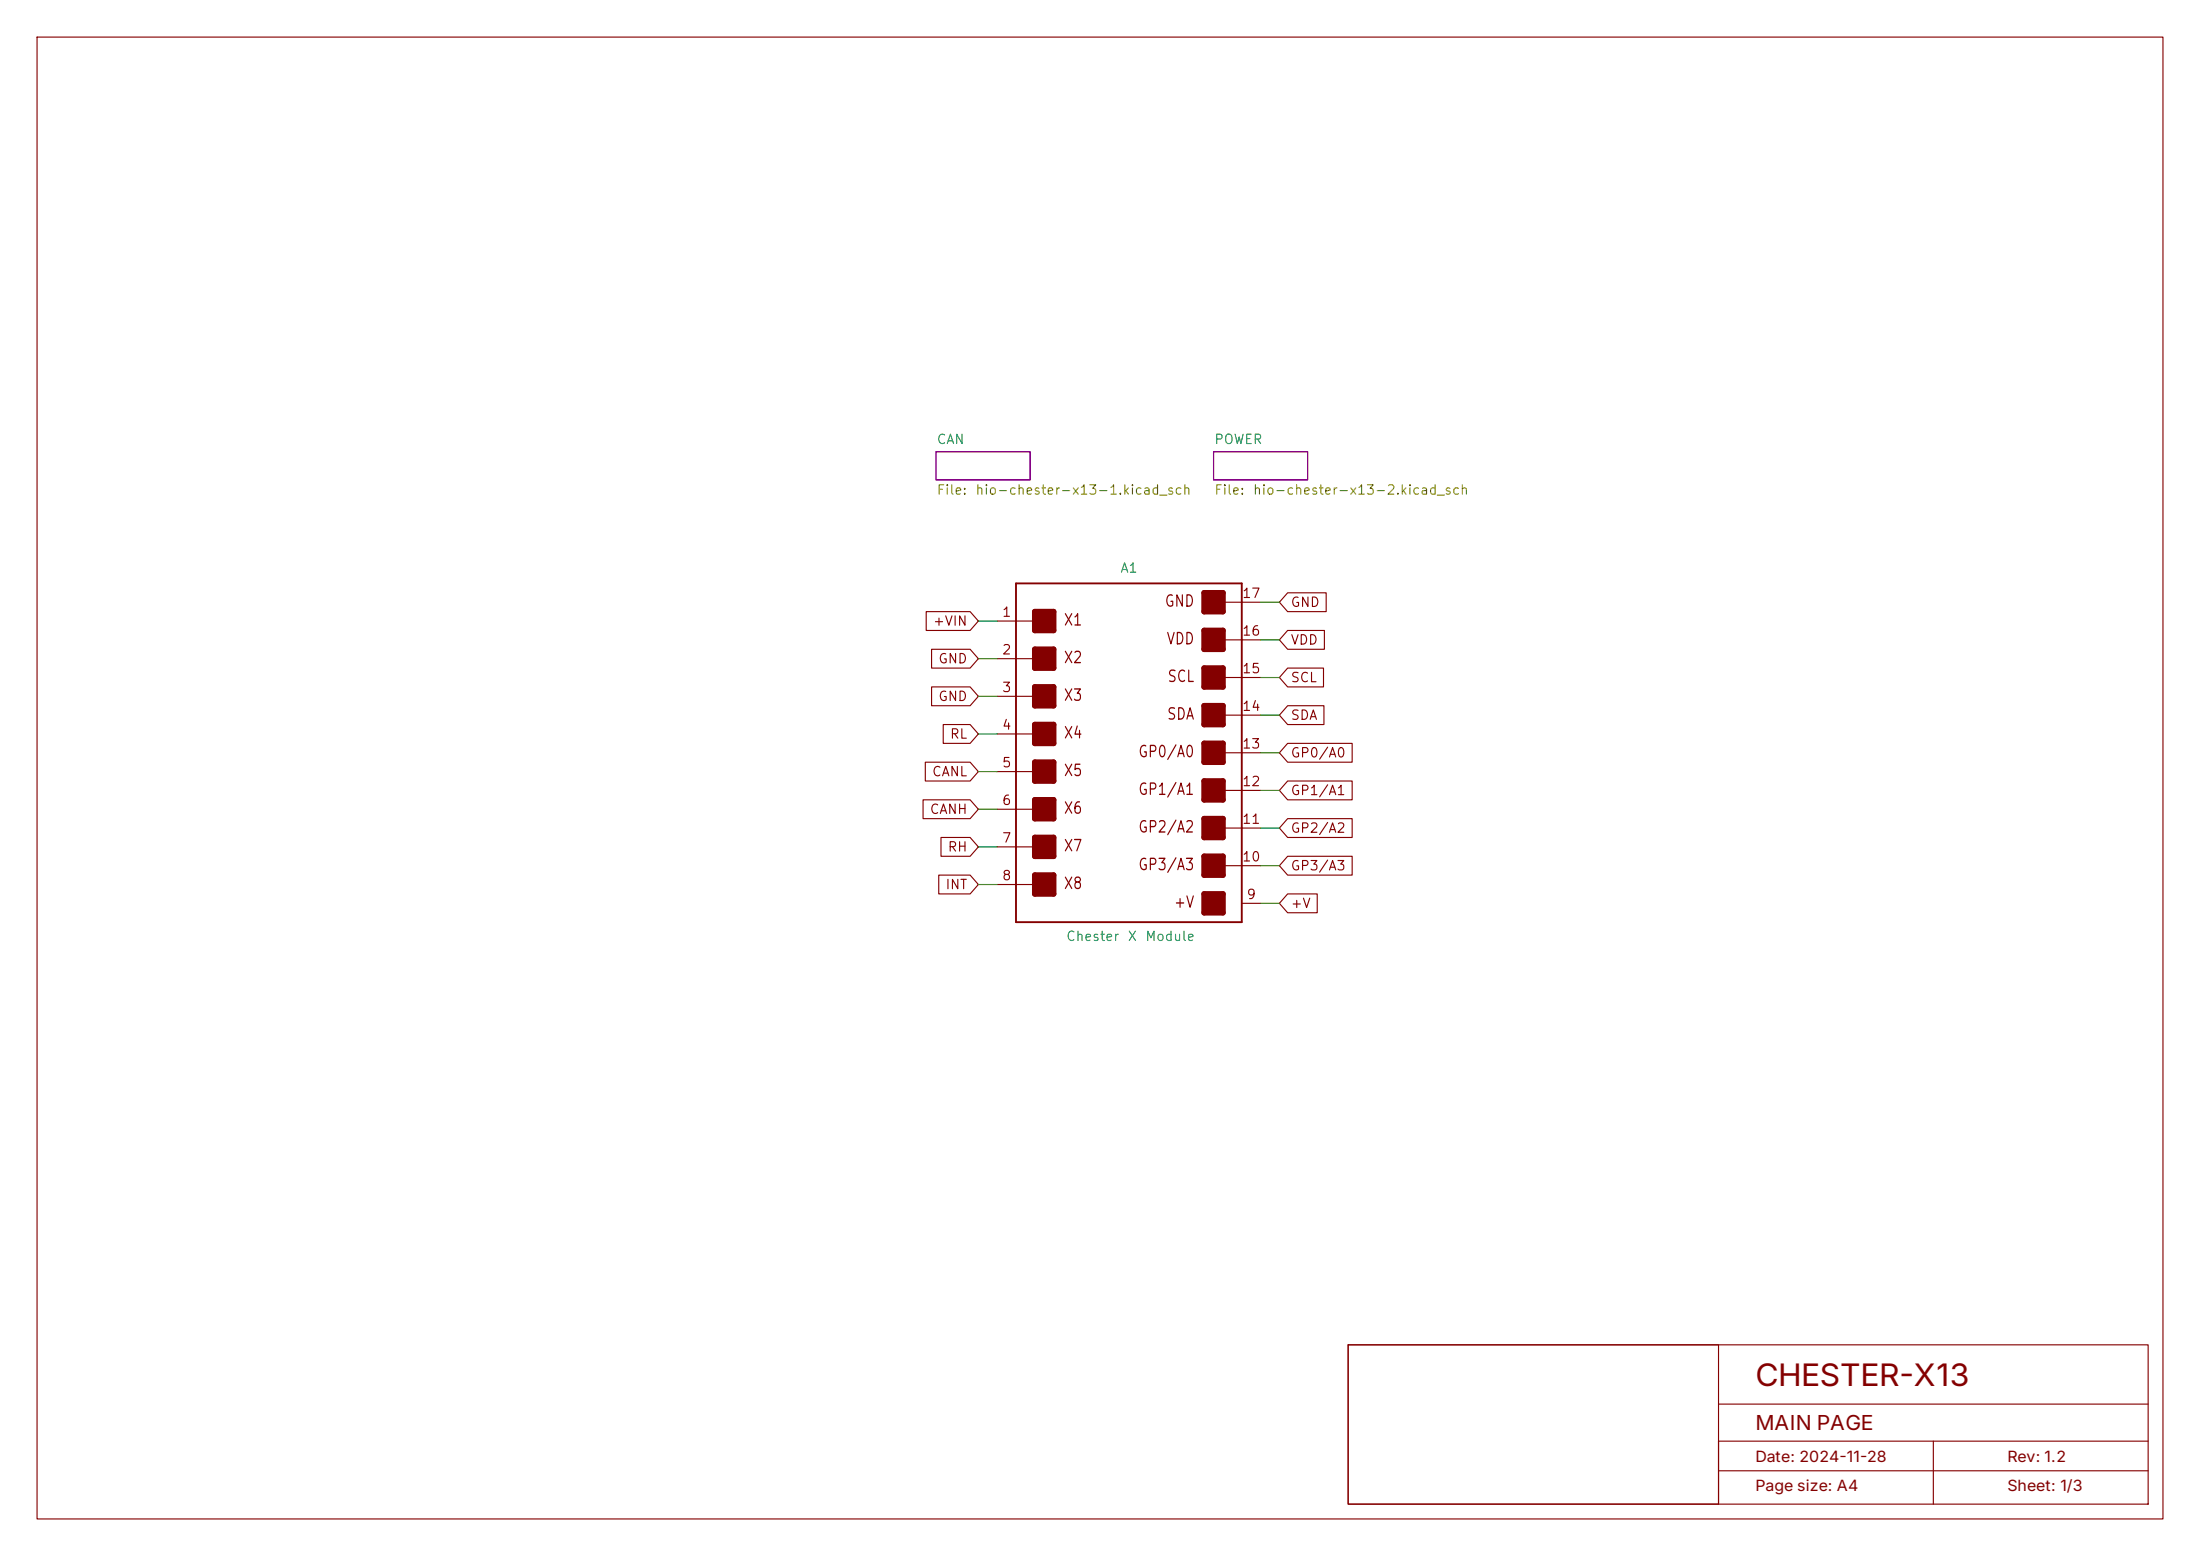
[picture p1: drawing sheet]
<svg xmlns="http://www.w3.org/2000/svg" width="297mm" height="210mm" viewBox="0 0 297 210" stroke-linecap="round" stroke-linejoin="round" font-family="sans-serif">
<g fill="none" stroke="#840000" stroke-width=".15">
<path d="M5 5h287v200h-287zM125 82.5h6l1.1 1.3-1.1 1.3h-6zM125.8 87.6h5.2l1.1 1.3-1.1 1.3h-5.2zM125.8 92.7h5.2l1.1 1.3-1.1 1.3h-5.2zM127.3 97.8h3.7l1.1 1.3-1.1 1.2h-3.7zM134.6 83.8h5.1M134.6 88.9h5.1M134.6 94h5.1M134.6 99.1h5.1M165.1 81.3h5.1M165.1 86.4h5.1M165.1 91.4h5.1"/>
<path d="M165.1 96.5h5.1M173.8 85.1h5v2.5h-5l-1.1-1.2zM173.8 90.2h4.9v2.5h-4.9l-1.1-1.3zM173.8 80h5.2v2.6h-5.2l-1.1-1.3zM173.8 95.2h4.9v2.6h-4.9l-1.1-1.3zM124.6 107.9h6.4l1.1 1.3-1.1 1.3h-6.4zM124.9 102.9h6.1l1.1 1.2-1.1 1.3h-6.1zM126.7 118.1h4.3l1.1 1.3-1.1 1.3h-4.3zM127 113h4l1.1 1.3-1.1 1.3h-4zM134.6 104.1h5.1M134.6 109.2h5.1M134.6 114.3h5.1"/>
<path d="M134.6 119.4h5.1M165.1 101.6h5.1M165.1 106.7h5.1M165.1 111.8h5.1M165.1 116.8h5.1M173.8 110.5h8.7v2.5h-8.7l-1.1-1.2zM173.8 105.4h8.7v2.6h-8.7l-1.1-1.3zM173.8 115.6h8.7v2.5h-8.7l-1.1-1.3zM173.8 100.3h8.7v2.6h-8.7l-1.1-1.3zM167.6 121.9h2.6M173.8 120.6h4v2.6h-4l-1.1-1.3zM182 181.5h108v21.5h-108z"/>
<path d="M182 181.5h50v21.5h-50zM232 198.5h58M232 189.5h58M261 194.5v8.5M290 194.5h-58v8.5"/>
</g>
<path d="M126.4 61h12.7v3.8h-12.7zM163.8 61h12.7v3.8h-12.7z" fill="none" stroke="#840084" stroke-width=".15"/>
<path d="M137.2 78.7h30.4v45.8h-30.4z" fill="none" stroke="#840000" stroke-width=".25"/>
<g fill="none" stroke="#840000" stroke-width=".76">
<path d="M139.7 82.6h2.5v2.5h-2.5zM139.7 87.6h2.5v2.6h-2.5zM139.7 92.7h2.5v2.6h-2.5zM139.7 97.8h2.5v2.5h-2.5zM162.6 80h2.5v2.6h-2.5zM162.6 85.1h2.5v2.5h-2.5zM162.6 90.2h2.5v2.5h-2.5zM162.6 95.3h2.5v2.5h-2.5zM139.7 102.9h2.5v2.5h-2.5zM139.7 108h2.5v2.5h-2.5zM139.7 113h2.5v2.6h-2.5zM139.7 118.1h2.5v2.6h-2.5z"/>
<path d="M162.6 100.3h2.5v2.6h-2.5zM162.6 105.4h2.5v2.6h-2.5zM162.6 110.5h2.5v2.5h-2.5zM162.6 115.6h2.5v2.5h-2.5zM162.6 120.7h2.5v2.5h-2.5z"/>
</g>
<g fill="#840000" stroke="#840000" stroke-width=".15">
<path d="M139.7 82.6h2.5v2.5h-2.5z"/>
<path d="M139.7 87.6h2.5v2.6h-2.5z"/>
<path d="M139.7 92.7h2.5v2.6h-2.5z"/>
<path d="M139.7 97.8h2.5v2.5h-2.5z"/>
<path d="M139.7 102.9h2.5v2.5h-2.5z"/>
<path d="M139.7 108h2.5v2.5h-2.5z"/>
<path d="M139.7 113h2.5v2.6h-2.5z"/>
<path d="M139.7 118.1h2.5v2.6h-2.5z"/>
<path d="M162.6 80h2.5v2.6h-2.5z"/>
<path d="M162.6 85.1h2.5v2.5h-2.5z"/>
<path d="M162.6 90.2h2.5v2.5h-2.5z"/>
<path d="M162.6 95.3h2.5v2.5h-2.5z"/>
<path d="M162.6 100.3h2.5v2.6h-2.5z"/>
<path d="M162.6 105.4h2.5v2.6h-2.5z"/>
<path d="M162.6 110.5h2.5v2.5h-2.5z"/>
<path d="M162.6 115.6h2.5v2.5h-2.5z"/>
<path d="M162.6 120.7h2.5v2.5h-2.5z"/>
</g>
<g fill="none" stroke="#008400" stroke-width=".15">
<path d="M132.1 94h2.5M132.1 99.1h2.5M132.1 83.8h2.5M132.1 88.9h2.5M170.2 91.4h2.5M170.2 86.4h2.5M170.2 81.3h2.5M170.2 96.5h2.5M132.1 104.1h2.5M132.1 109.2h2.5M132.1 114.3h2.5M132.1 119.4h2.5"/>
<path d="M170.2 111.8h2.5M170.2 116.8h2.5M170.2 106.7h2.5M170.2 101.6h2.5M170.2 121.9h2.5"/>
</g>
<text font-size="4.2" fill="#840000" x="237" y="187">CHESTER-X13</text>
<text font-size="2.8" fill="#840000" x="237" y="193">MAIN PAGE</text>
<g font-size="2.1" fill="#840000">
<text x="237" y="197.3">Date: 2024-11-28</text>
<text x="271" y="197.3">Rev: 1.2</text>
<text x="237" y="201.3">Page size: A4</text>
<text x="271" y="201.3">Sheet: 1/3</text>
</g>
<g font-size="1.5" fill="#840000">
<text x="157.1" y="82.3">GND</text>
<text x="143.5" y="84.8">X1</text>
<text x="143.5" y="89.9">X2</text>
<text x="157.4" y="87.4">VDD</text>
<text x="143.5" y="95">X3</text>
<text x="157.5" y="92.4">SCL</text>
<text x="143.5" y="100.1">X4</text>
<text x="157.5" y="97.5">SDA</text>
<text x="143.5" y="105.1">X5</text>
<text x="153.6" y="102.6">GP0/A0</text>
<text x="153.6" y="107.7">GP1/A1</text>
<text x="143.5" y="110.2">X6</text>
<text x="153.6" y="112.8">GP2/A2</text>
<text x="143.5" y="115.3">X7</text>
<text x="153.6" y="117.8">GP3/A3</text>
<text x="143.5" y="120.4">X8</text>
<text x="158.4" y="122.9">+V</text>
</g>
<g font-size="1.3" fill="#008484">
<text x="126.4" y="60.2">CAN</text>
<text x="163.8" y="60.2">POWER</text>
<text x="151.1" y="77.6">A1</text>
<text x="143.8" y="127.3">Chester</text>
<text x="152.1" y="127.3">X</text>
<text x="154.5" y="127.3">Module</text>
</g>
<g font-size="1.3" fill="#848400">
<text x="126.4" y="67.1">File:</text>
<text x="131.6" y="67.1">hio-chester-x13-1.kicad_sch</text>
<text x="163.8" y="67.1">File:</text>
<text x="169.1" y="67.1">hio-chester-x13-2.kicad_sch</text>
</g>
<g font-size="1.3" fill="#840000">
<text x="135.2" y="83.6">1</text>
<text x="167.6" y="81">17</text>
<text x="174.1" y="82.2">GND</text>
<text x="125.9" y="84.8">+VIN</text>
<text x="126.6" y="89.9">GND</text>
<text x="135.2" y="88.6">2</text>
<text x="167.6" y="86.1">16</text>
<text x="174.1" y="87.3">VDD</text>
<text x="126.6" y="94.9">GND</text>
<text x="135.2" y="93.7">3</text>
<text x="167.6" y="91.2">15</text>
<text x="174.1" y="92.4">SCL</text>
<text x="128.1" y="100">RL</text>
<text x="135.2" y="98.8">4</text>
<text x="167.6" y="101.3">13</text>
<text x="167.6" y="96.3">14</text>
<text x="174.1" y="97.5">SDA</text>
<text x="125.7" y="105.1">CANL</text>
<text x="135.2" y="103.9">5</text>
<text x="167.6" y="106.4">12</text>
<text x="174.1" y="107.6">GP1/A1</text>
<text x="174.1" y="102.6">GP0/A0</text>
<text x="125.4" y="110.2">CANH</text>
<text x="135.2" y="109">6</text>
<text x="167.6" y="111.5">11</text>
<text x="174.1" y="112.7">GP2/A2</text>
<text x="127.8" y="115.3">RH</text>
<text x="135.2" y="114">7</text>
<text x="135.2" y="119.1">8</text>
<text x="167.6" y="116.6">10</text>
<text x="174.1" y="117.8">GP3/A3</text>
<text x="127.5" y="120.3">INT</text>
<text x="168.2" y="121.7">9</text>
<text x="174.1" y="122.9">+V</text>
</g>
</svg>
